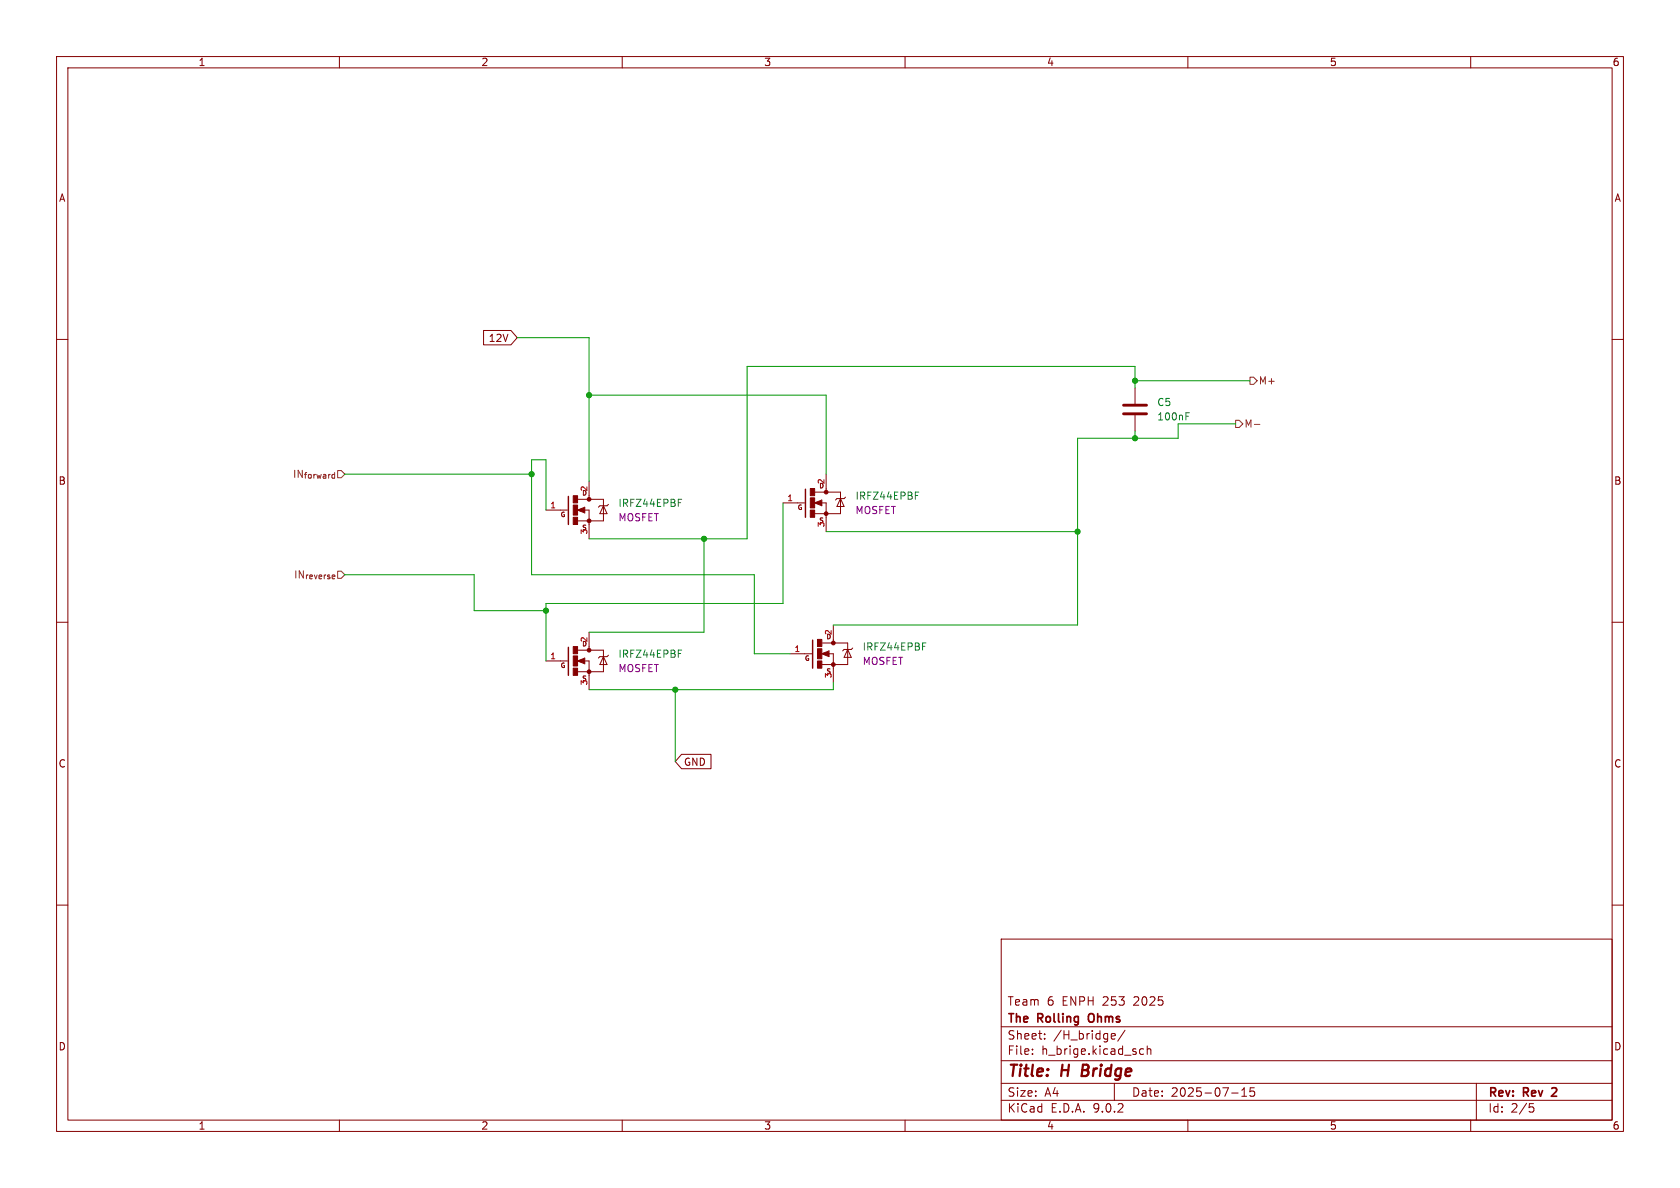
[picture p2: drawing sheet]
<svg xmlns="http://www.w3.org/2000/svg" width="297mm" height="210mm" viewBox="0 0 297 210" stroke-linecap="round" stroke-linejoin="round" font-family="sans-serif">
<g fill="none" stroke="#840000" stroke-width=".18">
<path d="M10 10h277v190h-277zM12 12h273v186h-273zM60 10v2M110 10v2M160 10v2M210 10v2M260 10v2M85.5 58.4h4.8l1.1 1.3-1.1 1.3h-4.8zM10 60h2M200.7 68.6v2.8M200.7 73.4v2.8M285 60h2"/>
<path d="M96.5 90.2h3.8M102.1 90.2l1.3-.5v1zM102.1 88.3h4.6v3.8h-4.6M103.3 90.2h.8v5.1M104.1 85.1v3.2M106.7 89.4l.6 1.4h-1.3zM107.6 89.2l-.3 .2h-1.3l-.2 .3M138.4 88.9h3.8M144 88.9l1.3-.5v1zM144 87h4.6v3.8h-4.6M145.2 88.9h.8v5.1M146 83.8v3.2"/>
<path d="M148.6 88.1l.6 1.4h-1.2zM149.5 87.9l-.3 .2h-1.2l-.3 .3M10 110h2M96.5 116.8h3.8M102.1 116.8l1.3-.5v1zM102.1 114.9h4.6v3.8h-4.6M103.3 116.8h.8v5.1M104.1 111.8v3.1M106.7 116.1l.6 1.4h-1.3zM107.6 115.8l-.3 .3h-1.3l-.2 .2M139.7 115.6h3.8M145.3 115.6l1.3-.5v1z"/>
<path d="M145.3 113.7h4.6v3.8h-4.6M146.4 115.6h.9v5.1M147.3 110.5v3.2M149.9 114.8l.6 1.4h-1.3zM150.7 114.6l-.2 .2h-1.3l-.2 .3M285 110h2M120.5 133.3h5.2v2.6h-5.2l-1.1-1.3zM10 160h2M177 166h108v32h-108zM285 160h2M60 198v2M110 198v2"/>
<path d="M160 198v2M177 194.5h108M177 191.5h108M177 187.5h108M177 181.5h108M182.5 186.3v.1M182.5 185.5v.1M184.7 183.6v.1M184.7 182.8v.1M196.5 183.6h.6M196.5 182.8l.5-.1 .2 .4-.7 .1M197 191.5v3"/>
<path d="M198.9 182.1l-1.3 2M201.5 186.1l.2 .3 .5-.1M202.2 185.5l-.5-.1-.2 .3M202.8 185.5l.2-.1 .4 .1 .1 .9M202.8 184.9v1.5M210 198v2M217.7 193.2h1.2M219.5 193.8h.9M219.5 192.7l.5-.4v1.5M221.7 192.3h-.7v.7l.2-.1h.5l.1 .3-.1 .5-.2 .1-.5-.1M260 198v2M261 191.5v6.5"/>
<path d="M270.4 195.1h.7M270.5 195.7h.4l.3 .3-.2 .5-.5 .1"/>
</g>
<path d="M103.3 89.9l-.9 .3 .9 .2v-.2h-.3M145.2 88.6l-.9 .3 .9 .3v-.3h-.3M103.3 116.6l-.9 .2 .9 .3v-.3h-.3M146.4 115.3l-.9 .3 .9 .2v-.2h-.2M192.6 179.3a1.07 1.07 0 0 0 0 1.3M274.4 192.4h-.1M275.1 192.9l-.8 .9h.9" fill="none" stroke="#840000" stroke-width=".3"/>
<path d="M191.5 188.2l-.3 2h.8" fill="none" stroke="#840000" stroke-width=".4"/>
<path d="M198.6 71.6h4.1M198.6 73.2h4.1" fill="none" stroke="#840000" stroke-width=".51"/>
<path d="M209.7 73.6h.4M209.7 73h.6M119.9 88.9h.4M119.9 88.3h.6M161.8 87.6h.4M161.8 87h.6M119.9 115.5h.4M119.9 114.9h.6M163.1 114.3h.4M163.1 113.7h.6" fill="none" stroke="#006464" stroke-width=".18"/>
<path d="M100.5 87.8v4.9M142.4 86.5v4.9M100.5 114.4v5M143.7 113.2v4.9" fill="none" stroke="#840000" stroke-width=".25"/>
<g fill="#840000" stroke="#840000" stroke-width=".18">
<path d="M143.2 90.2h.8v1.2h-.8z"/>
<path d="M143.3 86.4h.7v1.2h-.7z"/>
<path d="M143.3 88h.7v1.8h-.7z"/>
<path d="M144.5 116.8h.8v1.3h-.8z"/>
<path d="M144.5 113h.8v1.3h-.8z"/>
<path d="M144.5 114.7h.8v1.8h-.8z"/>
<path d="M101.3 91.4h.8v1.3h-.8z"/>
<path d="M101.3 87.6h.8v1.3h-.8z"/>
<path d="M101.3 89.3h.8v1.8h-.8z"/>
<path d="M101.3 118.1h.8v1.3h-.8z"/>
<path d="M101.3 114.3h.8v1.3h-.8z"/>
<path d="M101.3 116h.8v1.7h-.8z"/>
<circle cx="146" cy="87" r=".33"/>
<circle cx="146" cy="90.8" r=".33"/>
<circle cx="147.3" cy="113.7" r=".33"/>
<circle cx="147.3" cy="117.5" r=".33"/>
<circle cx="104.1" cy="88.3" r=".33"/>
<circle cx="104.1" cy="92.1" r=".33"/>
<circle cx="104.1" cy="114.9" r=".33"/>
<circle cx="104.1" cy="118.7" r=".33"/>
</g>
<path d="M218.4 74.3h.7l.6 .6-.6 .7h-.7zM221 66.7h.6l.6 .6-.6 .6h-.6zM221.8 75h.9" fill="none" stroke="#725600" stroke-width=".18"/>
<g fill="none" stroke="#009600" stroke-width=".18">
<path d="M91.4 59.7h12.7v25.4M104.1 69.9h41.9v13.9M200.7 68.6v-3.8h-68.6v30.5h-28M200.7 76.2v1.3M200.7 67.3h20.3M218.4 74.9h-10.1v2.6h-17.8v33h-43.2M61 83.8h33M96.5 90.2v-8.9h-2.5v20.3h39.3v14h6.4M124.5 95.3v16.5h-20.4M138.4 88.9v17.8h-41.9v10.1M146 94h44.5M61 101.6h22.8v6.4h12.7"/>
<path d="M119.4 121.9v12.7M147.3 120.7v1.2h-43.2"/>
</g>
<g fill="#009600" stroke="#009600" stroke-width=".18">
<circle cx="96.5" cy="108" r=".46"/>
<circle cx="94" cy="83.8" r=".46"/>
<circle cx="124.5" cy="95.3" r=".46"/>
<circle cx="104.1" cy="69.9" r=".46"/>
<circle cx="119.4" cy="121.9" r=".46"/>
<circle cx="190.5" cy="94" r=".46"/>
<circle cx="200.7" cy="67.3" r=".46"/>
<circle cx="200.7" cy="77.5" r=".46"/>
</g>
<g font-size="2.8" fill="#840000">
<text x="178" y="190.9">Title:</text>
<text x="187.7" y="190.9">H</text>
<text x="192.1" y="190.9">Bridge</text>
</g>
<g font-size="2.1" fill="#840000">
<text x="178" y="178">Team</text>
<text x="185.1" y="178">6</text>
<text x="187.8" y="178">ENPH</text>
<text x="195.1" y="178">253</text>
<text x="200.7" y="178">2025</text>
<text x="178" y="184">Sheet:</text>
<text x="178" y="181.2">The</text>
<text x="183.5" y="181.2">Rolling</text>
<text x="186.2" y="184">/H_bridge/</text>
<text x="193.1" y="181.2">Ohms</text>
<text x="178" y="186.7">File:</text>
<text x="184.1" y="186.7">h_brige.kicad_sch</text>
<text x="178" y="196.9">KiCad</text>
<text x="178" y="194.1">Size:</text>
<text x="184.7" y="194.1">A4</text>
<text x="185.7" y="196.9">E.D.A.</text>
<text x="193.3" y="196.9">9.0.2</text>
<text x="200" y="194.1">Date:</text>
<text x="207" y="194.1">2025-07-15</text>
<text x="263" y="194.3">Rev:</text>
<text x="263" y="196.9">Id:</text>
<text x="267.1" y="196.9">2/5</text>
<text x="269.4" y="194.3">Rev</text>
<text x="275.1" y="194.3">2</text>
</g>
<g font-size="1.8" fill="#840000">
<text x="35" y="11.9">1</text>
<text x="85" y="11.9">2</text>
<text x="135" y="11.9">3</text>
<text x="185" y="11.9">4</text>
<text x="235" y="11.9">5</text>
<text x="285" y="11.9">6</text>
<text x="10.3" y="35.9">A</text>
<text x="285.3" y="35.9">A</text>
<text x="86.3" y="60.6">12V</text>
<text x="10.3" y="85.9">B</text>
<text x="285.3" y="85.9">B</text>
<text x="10.3" y="135.9">C</text>
<text x="120.8" y="135.6">GND</text>
<text x="285.3" y="135.9">C</text>
<text x="10.3" y="185.9">D</text>
<text x="285.3" y="185.9">D</text>
<text x="35" y="199.9">1</text>
<text x="85" y="199.9">2</text>
<text x="135" y="199.9">3</text>
<text x="185" y="199.9">4</text>
<text x="235" y="199.9">5</text>
<text x="285" y="199.9">6</text>
</g>
<g font-size="1.8" fill="#006464">
<text x="204.5" y="72">C5</text>
<text x="204.5" y="74.5">100nF</text>
<text x="109.2" y="89.8">IRFZ44EPBF</text>
<text x="151.1" y="88.5">IRFZ44EPBF</text>
<text x="109.2" y="116.5">IRFZ44EPBF</text>
<text x="152.4" y="115.2">IRFZ44EPBF</text>
</g>
<g font-size="1.8" fill="#725600">
<text x="222.4" y="68.2">M+</text>
<text x="219.9" y="75.8">M-</text>
<text x="51.6" y="84.7">IN_{forward}</text>
<text x="51.8" y="102.5">IN_{reverse}</text>
</g>
<g font-size="1.8" fill="#840084">
<text x="109.2" y="92.3">MOSFET</text>
<text x="151.1" y="91.1">MOSFET</text>
<text x="109.2" y="119">MOSFET</text>
<text x="152.4" y="117.7">MOSFET</text>
</g>
<g font-size="1.4" fill="#a90000">
<text x="97.2" y="89.9">1</text>
<text x="103.9" y="87" transform="rotate(-90 103.9 87)">2</text>
<text x="139.1" y="88.6">1</text>
<text x="145.8" y="85.7" transform="rotate(-90 145.8 85.7)">2</text>
<text x="103.9" y="113.6" transform="rotate(-90 103.9 113.6)">2</text>
<text x="147.1" y="112.4" transform="rotate(-90 147.1 112.4)">2</text>
<text x="97.2" y="116.6">1</text>
<text x="140.4" y="115.3">1</text>
</g>
<g font-size="1.1" fill="#a90000">
<text x="102.8" y="87.8">D</text>
<text x="144.7" y="86.5">D</text>
<text x="102.8" y="93.9">S</text>
<text x="144.7" y="92.6">S</text>
<text x="146" y="113.2">D</text>
<text x="102.8" y="114.5">D</text>
<text x="146" y="119.3">S</text>
<text x="102.8" y="120.6">S</text>
</g>
<g font-size="1.1" fill="#840000">
<text x="99" y="91.6">G</text>
<text x="140.9" y="90.3">G</text>
<text x="99" y="118.3">G</text>
<text x="142.2" y="117">G</text>
</g>
</svg>
